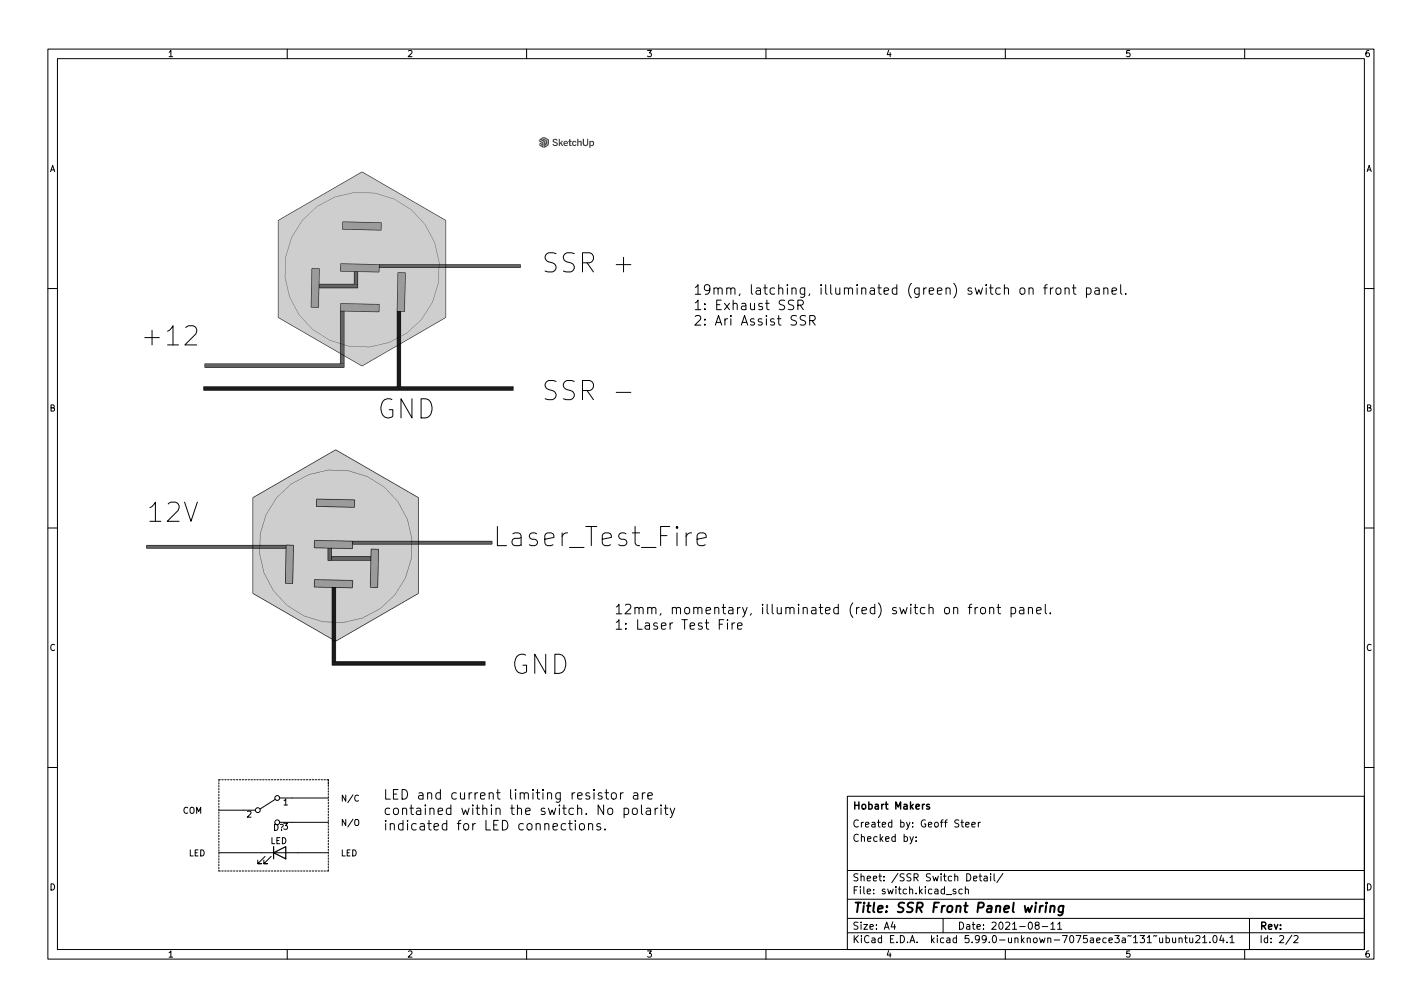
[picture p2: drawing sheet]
(kicad_sch (version 20210621) (generator eeschema)

 (paper "A4")

 (title_block
  (title "SSR Front Panel wiring")
  (date "2021-08-11")
  (company "Hobart Makers")
  (comment 1 "Geoff Steer"))

 (lib_symbols
  (symbol "Device:LED" (pin_numbers hide) (pin_names (offset 1.016) hide) (in_bom yes) (on_board yes)
   (property "Reference" "D" (id 0) (at 0 2.54 0) (effects (font (size 1.27 1.27))))
   (property "Value" "LED" (id 1) (at 0 -2.54 0) (effects (font (size 1.27 1.27))))
   (property "Footprint" "" (id 2) (at 0 0 0) (effects (font (size 1.27 1.27)) hide))
   (property "Datasheet" "~" (id 3) (at 0 0 0) (effects (font (size 1.27 1.27)) hide))
   (symbol "LED_0_1"
    (polyline (pts (xy -1.27 -1.27) (xy -1.27 1.27)) (stroke (width 0.254)) (fill (type none)))
    (polyline (pts (xy -1.27 0) (xy 1.27 0)) (stroke (width 0)) (fill (type none)))
    (polyline (pts (xy 1.27 -1.27) (xy 1.27 1.27) (xy -1.27 0) (xy 1.27 -1.27)) (stroke (width 0.254)) (fill (type none)))
    (polyline (pts (xy -3.048 -0.762) (xy -4.572 -2.286) (xy -3.81 -2.286) (xy -4.572 -2.286) (xy -4.572 -1.524)) (stroke (width 0)) (fill (type none)))
    (polyline (pts (xy -1.778 -0.762) (xy -3.302 -2.286) (xy -2.54 -2.286) (xy -3.302 -2.286) (xy -3.302 -1.524)) (stroke (width 0)) (fill (type none))))
   (symbol "LED_1_1"
    (pin passive line (at -3.81 0 0) (length 2.54) (name "K" (effects (font (size 1.27 1.27)))) (number "1" (effects (font (size 1.27 1.27)))))
    (pin passive line (at 3.81 0 180) (length 2.54) (name "A" (effects (font (size 1.27 1.27)))) (number "2" (effects (font (size 1.27 1.27)))))))
  (symbol "Switch:SW_SPDT" (pin_names (offset 0) hide) (in_bom yes) (on_board yes)
   (property "Reference" "SW" (id 0) (at 0 4.318 0) (effects (font (size 1.27 1.27))))
   (property "Value" "SW_SPDT" (id 1) (at 0 -5.08 0) (effects (font (size 1.27 1.27))))
   (property "Footprint" "" (id 2) (at 0 0 0) (effects (font (size 1.27 1.27)) hide))
   (property "Datasheet" "~" (id 3) (at 0 0 0) (effects (font (size 1.27 1.27)) hide))
   (symbol "SW_SPDT_0_0"
    (circle (center -2.032 0) (radius 0.508) (stroke (width 0)) (fill (type none)))
    (circle (center 2.032 -2.54) (radius 0.508) (stroke (width 0)) (fill (type none))))
   (symbol "SW_SPDT_0_1"
    (circle (center 2.032 2.54) (radius 0.508) (stroke (width 0)) (fill (type none)))
    (polyline (pts (xy -1.524 0.254) (xy 1.651 2.286)) (stroke (width 0)) (fill (type none))))
   (symbol "SW_SPDT_1_1"
    (pin passive line (at 5.08 2.54 180) (length 2.54) (name "A" (effects (font (size 1.27 1.27)))) (number "1" (effects (font (size 1.27 1.27)))))
    (pin passive line (at -5.08 0 0) (length 2.54) (name "B" (effects (font (size 1.27 1.27)))) (number "2" (effects (font (size 1.27 1.27)))))
    (pin passive line (at 5.08 -2.54 180) (length 2.54) (name "C" (effects (font (size 1.27 1.27)))) (number "3" (effects (font (size 1.27 1.27))))))))


 (wire (pts (xy 45.72 168.91) (xy 50.8 168.91)) (stroke (width 0) (type solid) (color 0 0 0 0)))
 (wire (pts (xy 45.72 177.8) (xy 54.61 177.8)) (stroke (width 0) (type solid) (color 0 0 0 0)))
 (wire (pts (xy 60.96 166.37) (xy 68.58 166.37)) (stroke (width 0) (type solid) (color 0 0 0 0)))
 (wire (pts (xy 60.96 171.45) (xy 68.58 171.45)) (stroke (width 0) (type solid) (color 0 0 0 0)))
 (wire (pts (xy 62.23 177.8) (xy 68.58 177.8)) (stroke (width 0) (type solid) (color 0 0 0 0)))
 (polyline (pts (xy 45.72 162.56) (xy 45.72 181.61)) (stroke (width 0) (type dash) (color 0 0 0 0)))
 (polyline (pts (xy 45.72 162.56) (xy 68.58 162.56)) (stroke (width 0) (type dash) (color 0 0 0 0)))
 (polyline (pts (xy 45.72 181.61) (xy 68.58 181.61)) (stroke (width 0) (type dash) (color 0 0 0 0)))
 (polyline (pts (xy 68.58 162.56) (xy 68.58 163.83)) (stroke (width 0) (type dash) (color 0 0 0 0)))
 (polyline (pts (xy 68.58 181.61) (xy 68.58 162.56)) (stroke (width 0) (type dash) (color 0 0 0 0)))

 (image (at 67.31 116.84) (scale 0.762735)
  (data))
 (image (at 82.55 58.42) (scale 0.633129)
  (data))

 (text "+12" (at 29.21 73.66 0) (effects (font (size 4 4)) (justify left bottom)))
 (text "12V" (at 30.48 110.49 0) (effects (font (size 4 4)) (justify left bottom)))
 (text "COM" (at 38.1 170.18 0) (effects (font (size 1.27 1.27)) (justify left bottom)))
 (text "LED" (at 39.37 179.07 0) (effects (font (size 1.27 1.27)) (justify left bottom)))
 (text "N/C" (at 71.12 167.64 0) (effects (font (size 1.27 1.27)) (justify left bottom)))
 (text "N/O" (at 71.12 172.72 0) (effects (font (size 1.27 1.27)) (justify left bottom)))
 (text "LED" (at 71.12 179.07 0) (effects (font (size 1.27 1.27)) (justify left bottom)))
 (text "GND" (at 78.74 88.9 0) (effects (font (size 4 4)) (justify left bottom)))
 (text "LED and current limiting resistor are\ncontained within the switch. No polarity\nindicated for LED connections." (at 80.01 173.99 0) (effects (font (size 2 2)) (justify left bottom)))
 (text "Laser_Test_Fire" (at 102.87 115.57 0) (effects (font (size 4 4)) (justify left bottom)))
 (text "GND" (at 106.68 142.24 0) (effects (font (size 4 4)) (justify left bottom)))
 (text "SSR +" (at 113.03 58.42 0) (effects (font (size 4 4)) (justify left bottom)))
 (text "SSR -" (at 113.03 85.09 0) (effects (font (size 4 4)) (justify left bottom)))
 (text "12mm, momentary, illuminated (red) switch on front panel.\n1: Laser Test Fire\n" (at 128.27 132.08 0) (effects (font (size 2 2)) (justify left bottom)))
 (text "19mm, latching, illuminated (green) switch on front panel.\n1: Exhaust SSR\n2: Ari Assist SSR" (at 144.78 68.58 0) (effects (font (size 2 2)) (justify left bottom)))

 (symbol (lib_id "Device:LED") (at 58.42 177.8 0) (unit 1) (in_bom yes) (on_board yes) (fields_autoplaced)
  (property "Reference" "D?" (id 0) (at 58.2295 172.5634 0))
  (property "Value" "LED" (id 1) (at 58.2295 175.3385 0))
  (property "Footprint" "" (id 2) (at 58.42 177.8 0) (effects (font (size 1.27 1.27)) hide))
  (property "Datasheet" "~" (id 3) (at 58.42 177.8 0) (effects (font (size 1.27 1.27)) hide)) (pin "1") (pin "2"))

 (symbol (lib_id "Switch:SW_SPDT") (at 55.88 168.91 0) (unit 1) (in_bom yes) (on_board yes) (fields_autoplaced)
  (property "Reference" "SW?" (id 0) (at 55.88 162.0224 0) (effects (font (size 1.27 1.27)) hide))
  (property "Value" "SW_SPDT" (id 1) (at 55.88 164.7974 0) (effects (font (size 1.27 1.27)) hide))
  (property "Footprint" "" (id 2) (at 55.88 168.91 0) (effects (font (size 1.27 1.27)) hide))
  (property "Datasheet" "~" (id 3) (at 55.88 168.91 0) (effects (font (size 1.27 1.27)) hide)) (pin "1") (pin "2") (pin "3"))

 (sheet_instances (path "" (page "1")))

)
